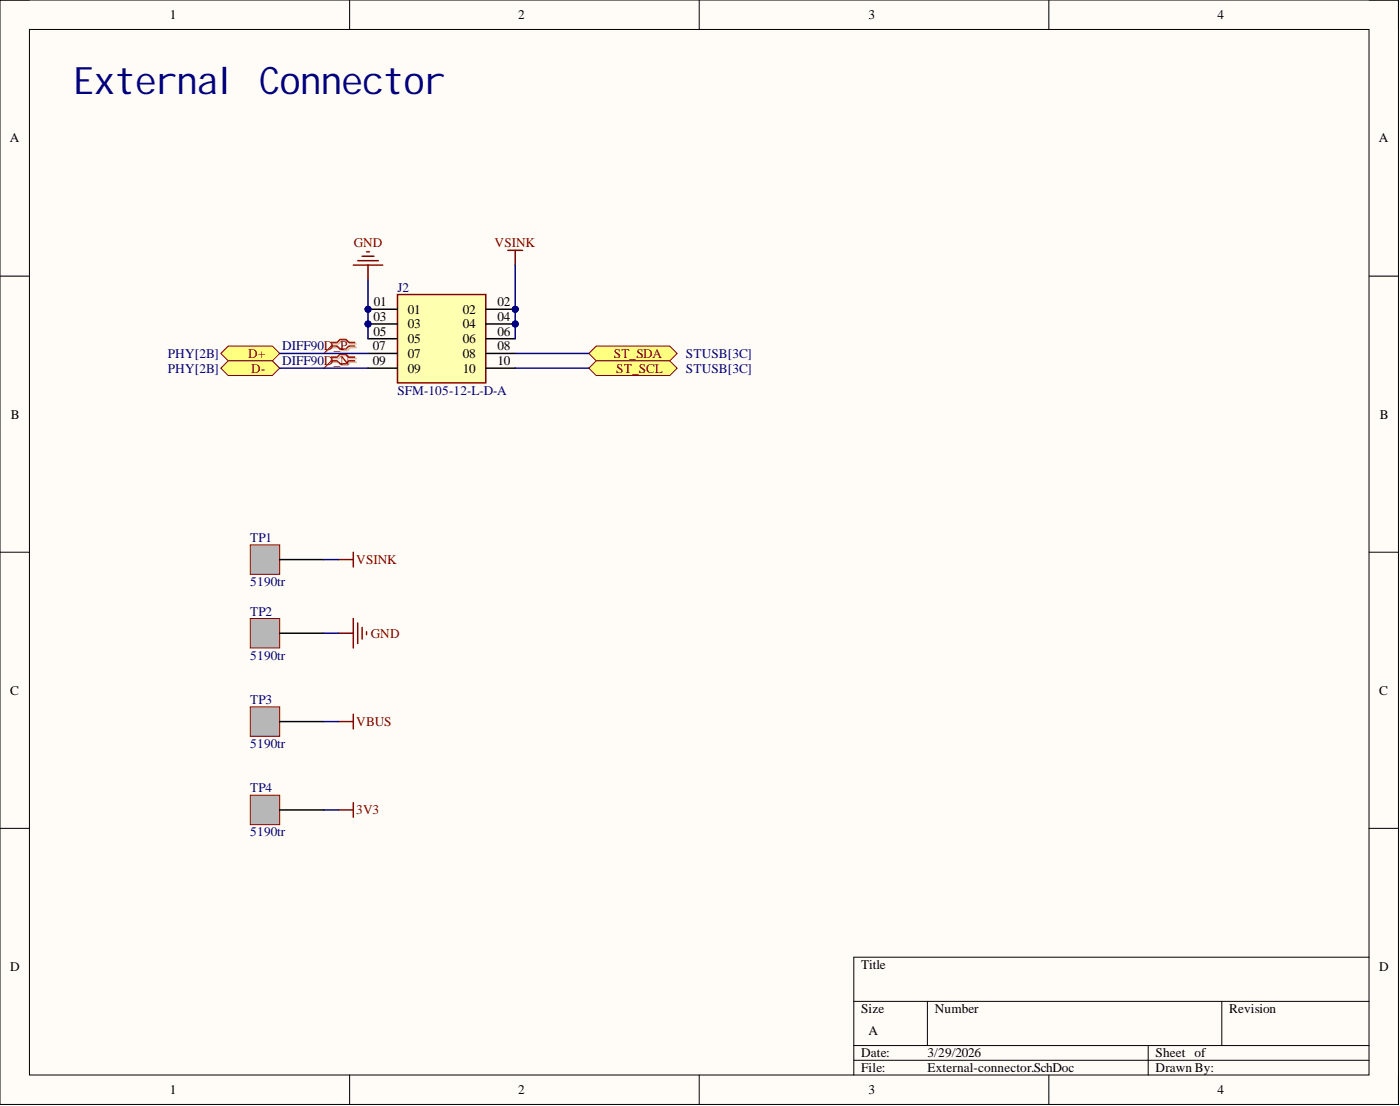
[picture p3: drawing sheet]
<svg xmlns="http://www.w3.org/2000/svg" width="241mm" height="190mm" viewBox="0 0 241 190" stroke-linecap="round" stroke-linejoin="round" font-family="sans-serif">
<path d="M0 0h241v190.2h-241z" fill-rule="evenodd" fill="#fffcf8"/>
<path d="M0 0h241v190.2h-241z" fill="none" stroke="#000" stroke-width=".17"/>
<path d="M5.1 5.1h230.9v180.1h-230.9z" fill-rule="evenodd" fill="#fffcf8"/>
<g fill="none" stroke="#000" stroke-width=".17">
<path d="M0 0h5.1M5.1 5.1h230.9v180.1h-230.9zM60.3 0v5.1M120.5 0v5.1M180.8 0v5.1M236 0h5v5.1M0 47.6h5.1M236 47.6h5M0 95.1h5.1M236 95.1h5M0 142.7h5.1M236 142.7h5"/>
<path d="M147.2 172.5h88.8M159.8 172.5v7.6M210.6 172.5v7.6M236 164.9h-88.8v20.3M60.3 185.2v5M120.5 185.2v5M147.2 180.1h88.8M147.2 182.6h88.8M180.8 185.2v5M197.9 180.1v5.1M241 185.2v5"/>
</g>
<circle cx="63.4" cy="53.3" r=".51" fill="#000080"/>
<circle cx="63.4" cy="53.3" r=".51" fill="none" stroke="#000080" stroke-width=".17"/>
<circle cx="63.4" cy="55.8" r=".51" fill="#000080"/>
<circle cx="63.4" cy="55.8" r=".51" fill="none" stroke="#000080" stroke-width=".17"/>
<circle cx="88.8" cy="53.3" r=".51" fill="#000080"/>
<circle cx="88.8" cy="53.3" r=".51" fill="none" stroke="#000080" stroke-width=".17"/>
<circle cx="88.8" cy="55.8" r=".51" fill="#000080"/>
<circle cx="88.8" cy="55.8" r=".51" fill="none" stroke="#000080" stroke-width=".17"/>
<path d="M68.5 50.7h15.2v15.2h-15.2z" fill-rule="evenodd" fill="#ffffb0"/>
<path d="M68.5 50.7h15.2v15.2h-15.2z" fill="none" stroke="#800000" stroke-width=".25"/>
<path d="M63.4 53.3h5.1" fill="none" stroke="#000" stroke-width=".25"/>
<circle cx="63.4" cy="53.3" r=".51" fill="#000080"/>
<circle cx="63.4" cy="53.3" r=".51" fill="none" stroke="#000080" stroke-width=".17"/>
<path d="M63.4 55.8h5.1" fill="none" stroke="#000" stroke-width=".25"/>
<circle cx="63.4" cy="55.8" r=".51" fill="#000080"/>
<circle cx="63.4" cy="55.8" r=".51" fill="none" stroke="#000080" stroke-width=".17"/>
<path d="M63.4 58.3h5.1M83.7 53.3h5.1M63.4 60.9h5.1M63.4 63.4h5.1" fill="none" stroke="#000" stroke-width=".25"/>
<circle cx="88.8" cy="53.3" r=".51" fill="#000080"/>
<circle cx="88.8" cy="53.3" r=".51" fill="none" stroke="#000080" stroke-width=".17"/>
<path d="M83.7 55.8h5.1" fill="none" stroke="#000" stroke-width=".25"/>
<circle cx="88.8" cy="55.8" r=".51" fill="#000080"/>
<circle cx="88.8" cy="55.8" r=".51" fill="none" stroke="#000080" stroke-width=".17"/>
<path d="M83.7 58.3h5.1M83.7 60.9h5.1M83.7 63.4h5.1" fill="none" stroke="#000" stroke-width=".25"/>
<path d="M43.1 93.9h5.1v5h-5.1z" fill-rule="evenodd" fill="#b7b7b7"/>
<path d="M43.1 93.9h5.1v5h-5.1z" fill="none" stroke="#800000" stroke-width=".17"/>
<path d="M48.2 96.4h7.6" fill="none" stroke="#000" stroke-width=".25"/>
<path d="M43.1 106.5h5.1v5.1h-5.1z" fill-rule="evenodd" fill="#b7b7b7"/>
<path d="M43.1 106.5h5.1v5.1h-5.1z" fill="none" stroke="#800000" stroke-width=".17"/>
<path d="M48.2 109.1h7.6" fill="none" stroke="#000" stroke-width=".25"/>
<path d="M43.1 121.8h5.1v5h-5.1z" fill-rule="evenodd" fill="#b7b7b7"/>
<path d="M43.1 121.8h5.1v5h-5.1z" fill="none" stroke="#800000" stroke-width=".17"/>
<path d="M48.2 124.3h7.6" fill="none" stroke="#000" stroke-width=".25"/>
<path d="M43.1 137h5.1v5h-5.1z" fill-rule="evenodd" fill="#b7b7b7"/>
<path d="M43.1 137h5.1v5h-5.1z" fill="none" stroke="#800000" stroke-width=".17"/>
<path d="M48.2 139.5h7.6" fill="none" stroke="#000" stroke-width=".25"/>
<path d="M58.4 96.4h2.5M60.9 95.1v2.6M58.4 109.1h2.5M60.9 106.5v5.1M61.7 107.3v3.5M62.4 108.1v2M63.2 108.8v.5M58.4 124.3h2.5M58.4 139.5h2.5M60.9 123v2.6M60.9 138.2v2.6" fill="none" stroke="#800000" stroke-width=".25"/>
<path d="M38.1 60.9l1.2-1.3h7.6l1.3 1.3-1.3 1.2h-7.6z" fill-rule="evenodd" fill="#ffff80"/>
<path d="M38.1 60.9l1.2-1.3h7.6l1.3 1.3-1.3 1.2h-7.6z" fill="none" stroke="#800000" stroke-width=".17"/>
<path d="M38.1 63.4l1.2-1.3h7.6l1.3 1.3-1.3 1.3h-7.6z" fill-rule="evenodd" fill="#ffff80"/>
<path d="M38.1 63.4l1.2-1.3h7.6l1.3 1.3-1.3 1.3h-7.6z" fill="none" stroke="#800000" stroke-width=".17"/>
<path d="M57.3 59.2h1.1l.5-.5h1l.5 .5h1M57.3 59.9h1.1l.5 .5h1l.5-.5h1M57.3 61.8h1.1l.5-.5h1l.5 .5h1M57.3 62.4h1.1l.5 .5h1l.5-.5h1" fill="none" stroke="#d0a19e" stroke-width=".25"/>
<path d="M57.3 59.9l-1.5 1M57.3 62.4l-1.5 1" fill="none" stroke="#d0a19e" stroke-width=".17"/>
<path d="M57.1 59h1l.5-.5h1l.5 .5h1M57.1 59.6h1l.5 .5h1l.5-.5h1M57.1 61.5h1l.5-.5h1l.5 .5h1M57.1 62.1h1l.5 .6h1l.5-.6h1" fill="none" stroke="#f00" stroke-width=".25"/>
<path d="M57.1 59.6l-1.3 1.3M57.1 62.1l-1.3 1.3" fill="none" stroke="#f00" stroke-width=".17"/>
<path d="M60.9 45.7h5.1M61.7 44.9h3.5M62.4 44.1h2M63.2 43.4h.5M63.4 45.7v2.5M87.5 43.1h2.6M88.8 43.1v2.6" fill="none" stroke="#800000" stroke-width=".25"/>
<path d="M48.2 63.4h15.2M48.2 60.9h15.2M55.8 96.4h2.6M55.8 109.1h2.6M55.8 124.3h2.6M55.8 139.5h2.6" fill="none" stroke="#000080" stroke-width=".25"/>
<path d="M101.5 60.9l1.3-1.3h12.6l1.3 1.3-1.3 1.2h-12.6z" fill-rule="evenodd" fill="#ffff80"/>
<path d="M101.5 60.9l1.3-1.3h12.6l1.3 1.3-1.3 1.2h-12.6z" fill="none" stroke="#800000" stroke-width=".17"/>
<path d="M101.5 63.4l1.3-1.3h12.6l1.3 1.3-1.3 1.3h-12.6z" fill-rule="evenodd" fill="#ffff80"/>
<path d="M101.5 63.4l1.3-1.3h12.6l1.3 1.3-1.3 1.3h-12.6z" fill="none" stroke="#800000" stroke-width=".17"/>
<path d="M63.4 48.2v10.1M88.8 60.9h12.7M88.8 63.4h12.7" fill="none" stroke="#000080" stroke-width=".25"/>
<circle cx="63.4" cy="55.8" r=".51" fill="#000080"/>
<circle cx="63.4" cy="55.8" r=".51" fill="none" stroke="#000080" stroke-width=".17"/>
<circle cx="63.4" cy="53.3" r=".51" fill="#000080"/>
<circle cx="63.4" cy="53.3" r=".51" fill="none" stroke="#000080" stroke-width=".17"/>
<path d="M88.8 45.7v12.6" fill="none" stroke="#000080" stroke-width=".25"/>
<circle cx="88.8" cy="55.8" r=".51" fill="#000080"/>
<circle cx="88.8" cy="55.8" r=".51" fill="none" stroke="#000080" stroke-width=".17"/>
<circle cx="88.8" cy="53.3" r=".51" fill="#000080"/>
<circle cx="88.8" cy="53.3" r=".51" fill="none" stroke="#000080" stroke-width=".17"/>
<text font-size="6.5" fill="#000080" x="12.7" y="16.2">External Connector</text>
<g font-size="2.3">
<text x="29.3" y="3.3">1</text>
<text x="89.3" y="3.3">2</text>
<text x="149.7" y="3.3">3</text>
<text x="209.8" y="3.3">4</text>
<text x="1.7" y="24.5">A</text>
<text x="237.7" y="24.5">A</text>
<text x="64.4" y="52.8">01</text>
<text x="85.8" y="52.8">02</text>
<text x="64.4" y="55.3">03</text>
<text x="64.4" y="57.8">05</text>
<text x="70.3" y="54">01</text>
<text x="70.3" y="56.6">03</text>
<text x="70.3" y="59.1">05</text>
<text x="79.8" y="54">02</text>
<text x="79.8" y="56.6">04</text>
<text x="79.8" y="59.1">06</text>
<text x="85.8" y="55.3">04</text>
<text x="85.8" y="57.8">06</text>
<text x="64.3" y="60.4">07</text>
<text x="64.3" y="62.9">09</text>
<text x="70.3" y="61.6">07</text>
<text x="70.3" y="64.2">09</text>
<text x="79.8" y="61.6">08</text>
<text x="79.8" y="64.2">10</text>
<text x="85.8" y="60.4">08</text>
<text x="85.8" y="62.9">10</text>
<text x="1.9" y="72.1">B</text>
<text x="237.8" y="72.1">B</text>
<text x="1.8" y="119.6">C</text>
<text x="237.7" y="119.6">C</text>
<text x="1.8" y="167.2">D</text>
<text x="148.4" y="166.9">Title</text>
<text x="237.7" y="167.2">D</text>
<text x="148.4" y="174.5">Size</text>
<text x="149.7" y="178.3">A</text>
<text x="161.1" y="174.5">Number</text>
<text x="211.9" y="174.5">Revision</text>
<text x="148.4" y="182.1">Date:</text>
<text x="148.4" y="184.7">File:</text>
<text x="159.8" y="182.1">3/29/2026</text>
<text x="159.8" y="184.7">External-connector.SchDoc</text>
<text x="199.2" y="182.1">Sheet of</text>
<text x="199.2" y="184.7">Drawn By:</text>
<text x="29.3" y="188.5">1</text>
<text x="89.3" y="188.5">2</text>
<text x="149.7" y="188.5">3</text>
<text x="209.8" y="188.5">4</text>
</g>
<g font-size="2.3" fill="#800000">
<text x="61" y="42.6">GND</text>
<text x="85.3" y="42.6">VSINK</text>
<text x="42.8" y="61.6">D+</text>
<text x="43.3" y="64.2">D-</text>
<text x="105.8" y="61.6">ST_SDA</text>
<text x="106.2" y="64.2">ST_SCL</text>
<text x="61.4" y="97.1">VSINK</text>
<text x="63.9" y="109.8">GND</text>
<text x="61.4" y="125">VBUS</text>
<text x="61.4" y="140.3">3V3</text>
</g>
<g font-size="2.3" fill="#000080">
<text x="68.5" y="50.2">J2</text>
<text x="28.9" y="61.6">PHY[2B]</text>
<text x="28.9" y="64.2">PHY[2B]</text>
<text x="48.6" y="60.4">DIFF90D_P</text>
<text x="48.6" y="62.9">DIFF90D_N</text>
<text x="118.2" y="61.6">STUSB[3C]</text>
<text x="118.2" y="64.2">STUSB[3C]</text>
<text x="68.5" y="68">SFM-105-12-L-D-A</text>
<text x="43.1" y="93.3">TP1</text>
<text x="43.1" y="101">5190tr</text>
<text x="43.1" y="106">TP2</text>
<text x="43.1" y="113.6">5190tr</text>
<text x="43.1" y="121.2">TP3</text>
<text x="43.1" y="128.9">5190tr</text>
<text x="43.1" y="136.5">TP4</text>
<text x="43.1" y="144.1">5190tr</text>
</g>
</svg>
